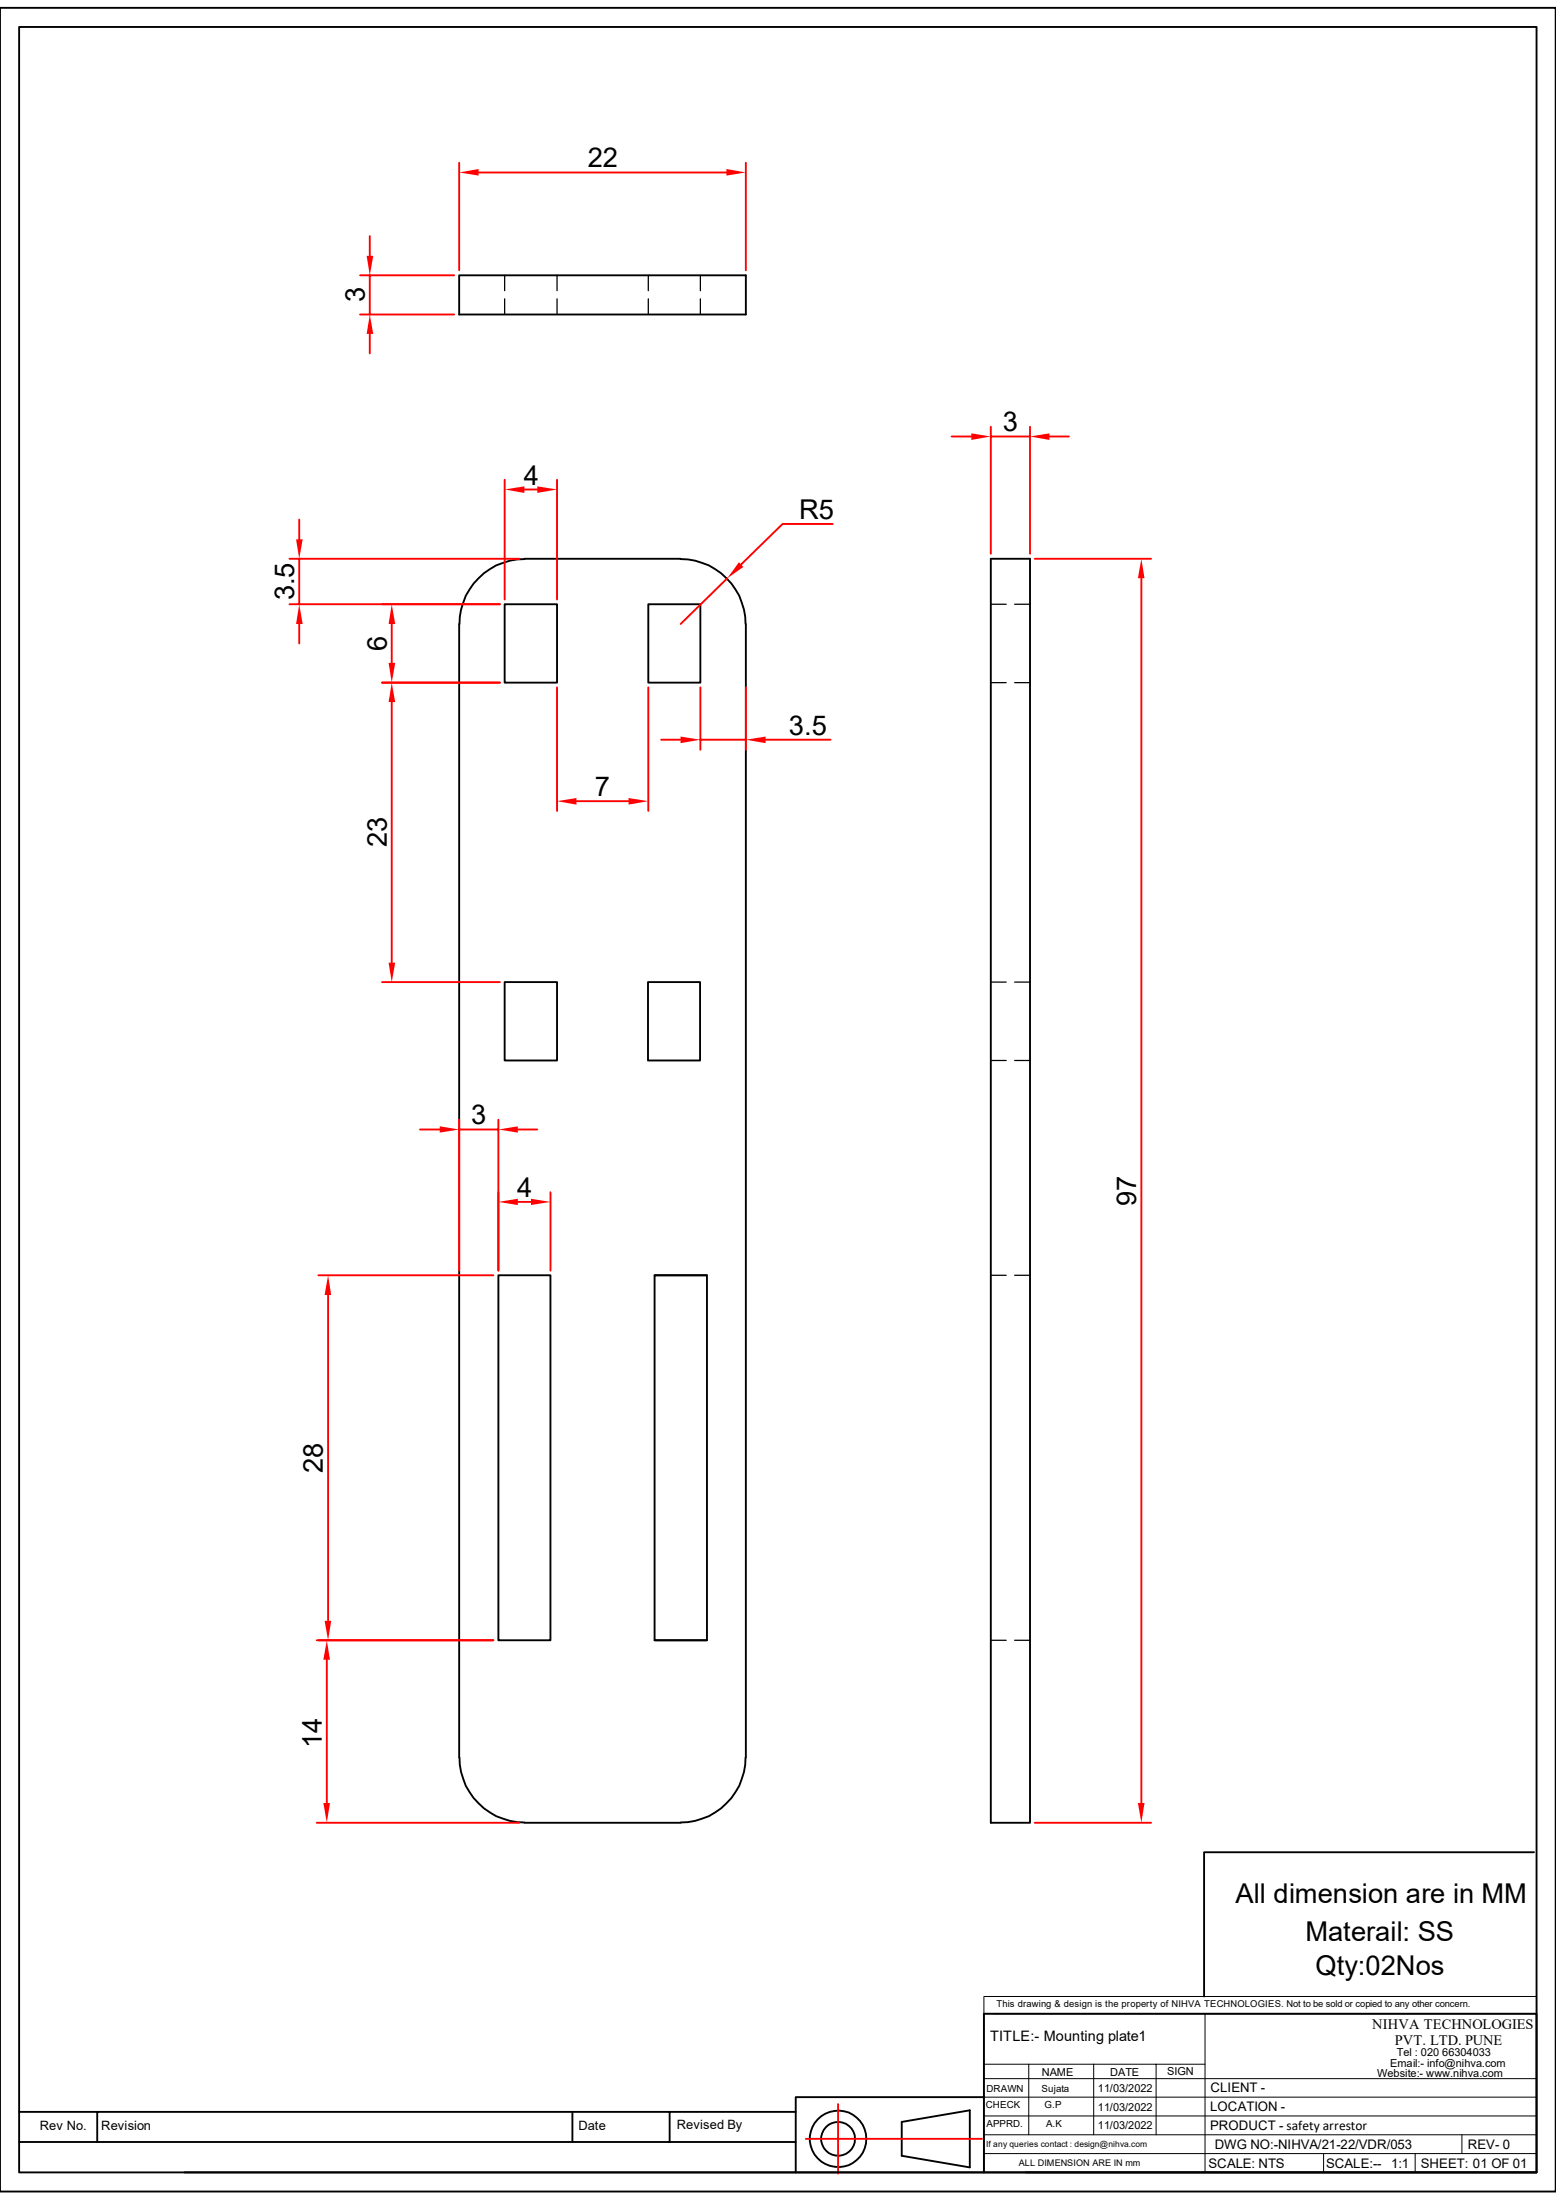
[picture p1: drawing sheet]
<svg xmlns="http://www.w3.org/2000/svg" width="210mm" height="297mm" viewBox="0 0 210 297" stroke-linecap="round" stroke-linejoin="round" font-family="sans-serif">
<g fill="none" stroke="#000" stroke-width=".25">
<path d="M0 1.1h210v294.8h-210zM2.6 3.6h204.8v289.7h-204.8zM70.8 75.5a8.8 8.8 0 0 0-8.8 8.7M70.8 75.4h21.1M91.9 75.5a8.8 8.8 0 0 1 8.7 8.7M133.7 75.4h5.3v170.7h-5.3zM62 84.2v153.1M68.1 81.6h7.1v10.6h-7.1zM87.5 81.6h7v10.6h-7zM100.7 84.2v153.1M68.1 132.6h7.1v10.6h-7.1zM87.5 132.6h7v10.6h-7z"/>
<path d="M67.3 172.2h7v49.2h-7zM88.3 172.2h7.1v49.2h-7.1zM88.3 172.2h7.1M62 237.3a8.8 8.8 0 0 0 8.8 8.7M88.3 221.4h7.1M100.6 237.3a8.8 8.8 0 0 1-8.7 8.7M70.8 246.1h21.1M138.4 293.3h69"/>
</g>
<path d="M133.7 92.2h2.1M133.7 81.6h2.1M136.9 92.2h2.1M136.9 81.6h2.1M133.7 132.6h2.1M136.9 132.6h2.1M133.7 143.2h2.1M136.9 143.2h2.1M133.7 172.2h2.1M136.9 172.2h2.1M133.7 221.4h2.1M136.9 221.4h2.1" fill="none" stroke="#000" stroke-width=".17"/>
<path d="M132.8 269.5h74.6v2.4h-74.6zM162.6 271.9h44.8M132.8 288.2h74.6M132.8 285.7h74.6M132.8 283.1h74.6M132.8 280.6h74.6" fill="none" stroke="#000" stroke-width=".13"/>
<path d="M163 272.5h21.7v5.9h-21.7z" fill="#fff"/>
<path d="M132.8 271.9v21.4M132.8 278.7h29.8M134.1 271.9h28.5v21.4M138.9 278.7v9.5M147.6 278.7v9.5M156 278.7v9.5M132.8 290.7h74.6M178.6 290.7v2.6M191 290.7v2.6M197.3 288.2v2.5" fill="none" stroke="#000" stroke-width=".13"/>
<g fill="none" stroke="#000" stroke-width=".25">
<path d="M132.8 271.9h74.6v21.4h-74.6zM2.6 289.2h104.8M2.6 285.1h104.8M13.1 285.1v4.1M77.3 285.1v4.1M90.4 285.1v4.1M107.4 293.3h25.4M121.7 286.5l9.2-1.6v7.7l-9.2-1.6zM132.8 283.1h-25.4v10.2h-82.5"/>
<circle cx="113.1" cy="288.8" r="2.29"/>
<circle cx="113.1" cy="288.8" r="3.8"/>
</g>
<path d="M39.1 75.4h31M40.4 70.1v2.7M40.4 75.4v6.2M39.1 81.6h28.4M40.4 84.2v2.7M108.8 288.8h23.7M113.1 284.1v9.4" fill="none" stroke="#f00" stroke-width=".25"/>
<g fill="#f00">
<path d="M40 72.8h.9l-.5 2.6z"/>
<path d="M40.4 81.6l.5 2.6h-.9z"/>
</g>
<path d="M51.6 81.6h15.9M51.6 92.2h15.9M52.9 84.2v5.3" fill="none" stroke="#f00" stroke-width=".25"/>
<g fill="#f00">
<path d="M52.9 81.6l.4 2.6h-.8z"/>
<path d="M52.5 89.5h.8l-.4 2.7z"/>
</g>
<path d="M51.6 92.2h15.9M52.9 94.8v35.2M51.6 132.6h15.9" fill="none" stroke="#f00" stroke-width=".25"/>
<g fill="#f00">
<path d="M52.9 92.2l.4 2.6h-.8z"/>
<path d="M52.5 130h.8l-.4 2.6z"/>
</g>
<path d="M75.2 92.8v16.7M87.5 92.8v16.7M77.8 108.2h7" fill="none" stroke="#f00" stroke-width=".25"/>
<g fill="#f00">
<path d="M75.2 108.2l2.6-.5v.9z"/>
<path d="M84.8 107.7l2.7 .5-2.7 .4z"/>
</g>
<path d="M42.8 221.4h23.8M44.1 224.1v19.3M42.8 246.1h27.3" fill="none" stroke="#f00" stroke-width=".25"/>
<g fill="#f00">
<path d="M43.6 243.4h.9l-.4 2.7z"/>
<path d="M44.1 221.4l.4 2.7h-.9z"/>
</g>
<path d="M43 172.2h23.6M44.3 174.8v44M43 221.4h23.6" fill="none" stroke="#f00" stroke-width=".25"/>
<g fill="#f00">
<path d="M43.8 218.8h.9l-.4 2.6z"/>
<path d="M44.3 172.2l.4 2.6h-.9z"/>
</g>
<path d="M67.3 161v10.5M69.9 162.3h1.8M74.3 161v10.5" fill="none" stroke="#f00" stroke-width=".25"/>
<g fill="#f00">
<path d="M67.3 162.3l2.6-.5v.9z"/>
<path d="M71.7 161.8l2.6 .5-2.6 .4z"/>
</g>
<path d="M62 37.2h38.7v5.3h-38.7z" fill="none" stroke="#000" stroke-width=".25"/>
<path d="M68.1 37.2v2M75.2 37.2v2M87.5 37.2v2M94.5 37.2v2M68.1 40.3v2.2M75.2 40.3v2.2M87.5 40.3v2.2M94.5 40.3v2.2" fill="none" stroke="#000" stroke-width=".17"/>
<path d="M62 22v14.5M64.6 23.3h33.4M100.7 22v14.5" fill="none" stroke="#f00" stroke-width=".25"/>
<g fill="#f00">
<path d="M62 23.3l2.6-.5v.9z"/>
<path d="M98 22.8l2.7 .5-2.7 .4z"/>
</g>
<path d="M48.6 37.2h12.7M49.9 31.9v2.6M49.9 37.2v5.3M48.6 42.5h12.7M49.9 45.1v2.6" fill="none" stroke="#f00" stroke-width=".25"/>
<g fill="#f00">
<path d="M49.5 34.5h.9l-.5 2.7z"/>
<path d="M49.9 42.5l.5 2.6h-.9z"/>
</g>
<path d="M98.2 78.1l-6.3 6.1M112.4 70.7h-6.8l-5.6 5.5" fill="none" stroke="#f00" stroke-width=".25"/>
<path d="M99.7 75.9l.6 .6-2.1 1.6z" fill="#f00"/>
<path d="M139.7 75.4h15.7M154.1 78.1v165.3M139.7 246.1h15.7" fill="none" stroke="#f00" stroke-width=".25"/>
<g fill="#f00">
<path d="M154.1 75.4l.4 2.7h-.9z"/>
<path d="M153.6 243.4h.9l-.4 2.7z"/>
</g>
<path d="M128.4 58.9h2.7M133.7 57.6v17.2M133.7 58.9h5.3M139 57.6v17.2M141.6 58.9h2.7" fill="none" stroke="#f00" stroke-width=".25"/>
<g fill="#f00">
<path d="M131.1 58.5l2.6 .4-2.6 .5z"/>
<path d="M139 58.9l2.6-.4v.9z"/>
</g>
<path d="M89.2 99.9h2.7M94.5 92.8v8.4M94.5 99.9h6.2M100.7 92.8v8.4M103.3 99.9h8.8" fill="none" stroke="#f00" stroke-width=".25"/>
<g fill="#f00">
<path d="M91.9 99.4l2.6 .5-2.6 .4z"/>
<path d="M100.7 99.9l2.6-.5v.9z"/>
</g>
<path d="M207.1 250.1h-44.6v19.4" fill="none" stroke="#000" stroke-width=".25"/>
<path d="M68.1 64.8v16.1M70.8 66.1h1.7M75.2 64.8v16.1" fill="none" stroke="#f00" stroke-width=".25"/>
<g fill="#f00">
<path d="M68.1 66.1l2.7-.4v.8z"/>
<path d="M72.5 65.7l2.7 .4-2.7 .4z"/>
</g>
<path d="M56.7 152.5h2.7M62 151.2v20.3M62 152.5h5.3M67.3 151.2v20.3M69.9 152.5h2.6" fill="none" stroke="#f00" stroke-width=".25"/>
<g fill="#f00">
<path d="M59.4 152.1l2.6 .4-2.6 .4z"/>
<path d="M67.3 152.5l2.6-.4v.8z"/>
</g>
<g font-size="3.7">
<text x="79.3" y="22.6">22</text>
<text x="49.2" y="40.8" transform="rotate(-90 49.2 40.8)">3</text>
<text x="135.3" y="58.2">3</text>
<text x="70.7" y="65.4">4</text>
<text x="107.9" y="70">R5</text>
<text x="39.7" y="81.1" transform="rotate(-90 39.7 81.1)">3.5</text>
<text x="52.2" y="87.9" transform="rotate(-90 52.2 87.9)">6</text>
<text x="106.5" y="99.2">3.5</text>
<text x="80.3" y="107.5">7</text>
<text x="52.2" y="114.4" transform="rotate(-90 52.2 114.4)">23</text>
<text x="63.6" y="151.8">3</text>
<text x="69.8" y="161.6">4</text>
<text x="153.3" y="162.8" transform="rotate(-90 153.3 162.8)">97</text>
<text x="43.6" y="198.8" transform="rotate(-90 43.6 198.8)">28</text>
<text x="43.4" y="235.9" transform="rotate(-90 43.4 235.9)">14</text>
<text x="166.7" y="256.9">All dimension are in MM</text>
<text x="176.2" y="262.1">Materail: SS</text>
<text x="177.5" y="266.7">Qty:02Nos</text>
</g>
<g font-size="1.9">
<text x="133.6" y="275.5">TITLE:- Mounting plate1</text>
<text x="185.2" y="273.9">NIHVA TECHNOLOGIES</text>
<text x="188.3" y="276.1">PVT. LTD. PUNE</text>
</g>
<g font-size="1.8">
<text x="163.3" y="287.6">PRODUCT - safety arrestor</text>
<text x="163.3" y="285">LOCATION -</text>
<text x="163.4" y="282.5">CLIENT -</text>
<text x="163.1" y="292.7">SCALE: NTS</text>
<text x="164" y="290.1">DWG NO:-NIHVA/21-22/VDR/053</text>
<text x="179" y="292.7">SCALE:--</text>
<text x="187.7" y="292.7">1:1</text>
<text x="191.8" y="292.7">SHEET: 01 OF 01</text>
<text x="198.1" y="290.1">REV- 0</text>
</g>
<g font-size="1.7">
<text x="5.4" y="287.5">Rev No.</text>
<text x="13.7" y="287.5">Revision</text>
<text x="78.1" y="287.5">Date</text>
<text x="91.4" y="287.4">Revised By</text>
</g>
<g font-size="1.5">
<text x="140.6" y="280.2">NAME</text>
<text x="149.9" y="280.2">DATE</text>
<text x="157.5" y="280.2">SIGN</text>
<text x="185.9" y="280.4">Website:- www.nihva.com</text>
<text x="187.6" y="279.1">Email:- info@nihva.com</text>
<text x="188.5" y="277.6">Tel : 020 66304033</text>
<text x="148.2" y="282.4">11/03/2022</text>
<text x="148.2" y="284.9">11/03/2022</text>
<text x="148.2" y="287.5">11/03/2022</text>
</g>
<g font-size="1.3">
<text x="134.5" y="271">This drawing &amp; design is the property of NIHVA TECHNOLOGIES. Not to be sold or copied to any other concern.</text>
<text x="133.1" y="284.6">CHECK</text>
<text x="133.1" y="282.4">DRAWN</text>
<text x="133.1" y="287.2">APPRD.</text>
<text x="140.6" y="282.4">Sujata</text>
<text x="141" y="284.6">G.P</text>
<text x="141.2" y="287.2">A.K</text>
</g>
<text font-size="1.2" x="137.5" y="292.4">ALL DIMENSION ARE IN mm</text>
<text font-size="1.1" x="133.1" y="289.8">If any queries contact : design@nihva.com</text>
</svg>
